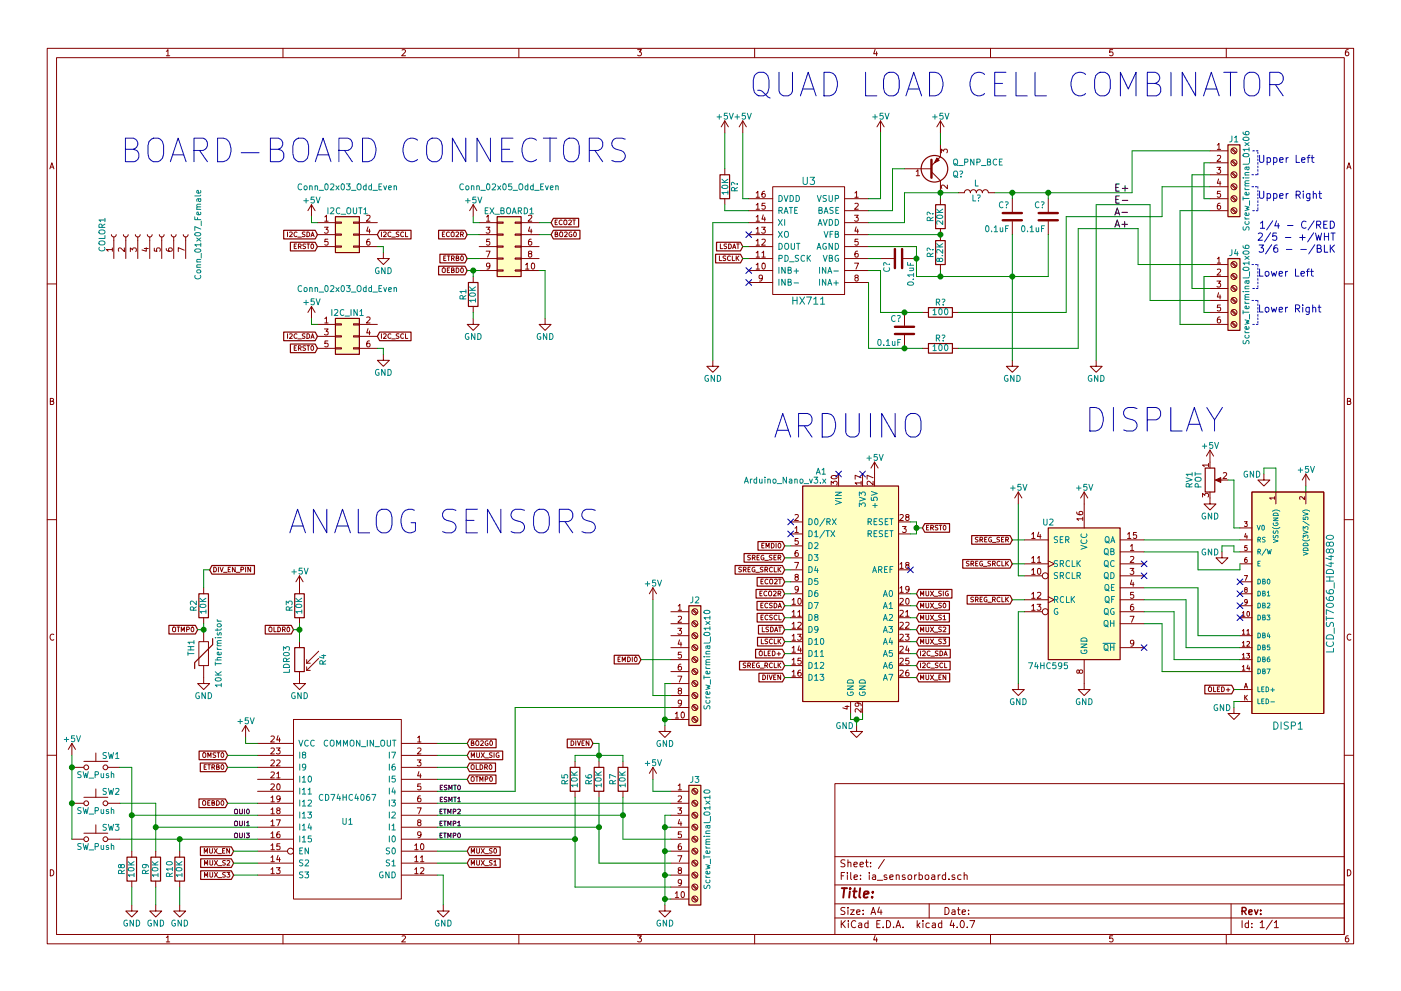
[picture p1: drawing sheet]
EESchema Schematic File Version 2
LIBS:power
LIBS:device
LIBS:switches
LIBS:relays
LIBS:motors
LIBS:transistors
LIBS:conn
LIBS:linear
LIBS:regul
LIBS:cmos4000
LIBS:adc-dac
LIBS:memory
LIBS:xilinx
LIBS:microcontrollers
LIBS:dsp
LIBS:microchip
LIBS:analog_switches
LIBS:motorola
LIBS:texas
LIBS:intel
LIBS:audio
LIBS:interface
LIBS:digital-audio
LIBS:philips
LIBS:display
LIBS:cypress
LIBS:siliconi
LIBS:opto
LIBS:atmel
LIBS:contrib
LIBS:valves
LIBS:Amplifier_Audio
LIBS:Amplifier_Buffer
LIBS:Amplifier_Current
LIBS:Amplifier_Difference
LIBS:Amplifier_Instrumentation
LIBS:Amplifier_Operational
LIBS:Amplifier_Video
LIBS:Analog
LIBS:Analog_ADC
LIBS:Analog_DAC
LIBS:Analog_Switch
LIBS:Battery_Management
LIBS:Comparator
LIBS:Connector_Generic
LIBS:Connector_Generic_Shielded
LIBS:Connector_Specialized
LIBS:Converter_ACDC
LIBS:Converter_DCDC
LIBS:CPLD_Altera
LIBS:CPLD_Xilinx
LIBS:CPU
LIBS:CPU_NXP_6800
LIBS:CPU_NXP_68000
LIBS:CPU_PowerPC
LIBS:Diode
LIBS:Diode_Bridge
LIBS:Diode_Laser
LIBS:Display_Character
LIBS:Display_Graphic
LIBS:Driver_Display
LIBS:Driver_FET
LIBS:Driver_LED
LIBS:Driver_Motor
LIBS:Driver_Relay
LIBS:DSP_Freescale
LIBS:DSP_Microchip_DSPIC33
LIBS:DSP_Motorola
LIBS:DSP_Texas
LIBS:FPGA_Actel
LIBS:FPGA_Xilinx
LIBS:FPGA_Xilinx_Artix7
LIBS:FPGA_Xilinx_Kintex7
LIBS:FPGA_Xilinx_Spartan6
LIBS:FPGA_Xilinx_Virtex5
LIBS:FPGA_Xilinx_Virtex6
LIBS:FPGA_Xilinx_Virtex7
LIBS:GPU
LIBS:Graphic
LIBS:Interface_CAN_LIN
LIBS:Interface_CurrentLoop
LIBS:Interface_Ethernet
LIBS:Interface_Expansion
LIBS:Interface_HID
LIBS:Interface_LineDriver
LIBS:Interface_Optical
LIBS:Interface_Telecom
LIBS:Interface_UART
LIBS:Interface_USB
LIBS:Isolator
LIBS:Isolator_Analog
LIBS:Jumper
LIBS:LED
LIBS:Logic_74xgxx
LIBS:Logic_74xx
LIBS:Logic_CMOS_4000
LIBS:Logic_CMOS_IEEE
LIBS:Logic_LevelTranslator
LIBS:Logic_Programmable
LIBS:Logic_TTL_IEEE
LIBS:MCU_AnalogDevices
LIBS:MCU_Atmel_8051
LIBS:MCU_Atmel_ATMEGA
LIBS:MCU_Atmel_ATTINY
LIBS:MCU_Atmel_AVR
LIBS:MCU_Cypress
LIBS:MCU_Infineon
LIBS:MCU_Intel
LIBS:MCU_Microchip_PIC10
LIBS:MCU_Microchip_PIC12
LIBS:MCU_Microchip_PIC16
LIBS:MCU_Microchip_PIC18
LIBS:MCU_Microchip_PIC24
LIBS:MCU_Microchip_PIC32
LIBS:MCU_Microchip_SAME
LIBS:MCU_Microchip_SAML
LIBS:MCU_Module
LIBS:MCU_NXP_ColdFire
LIBS:MCU_NXP_HC11
LIBS:MCU_NXP_HC12
LIBS:MCU_NXP_HCS12
LIBS:MCU_NXP_Kinetis
LIBS:MCU_NXP_LPC
LIBS:MCU_NXP_MAC7100
LIBS:MCU_NXP_MCore
LIBS:MCU_NXP_S08
LIBS:MCU_Parallax
LIBS:MCU_SiFive
LIBS:MCU_SiliconLabs
LIBS:MCU_ST_STM8
LIBS:MCU_ST_STM32
LIBS:MCU_Texas
LIBS:MCU_Texas_MSP430
LIBS:Mechanical
LIBS:Memory_Controller
LIBS:Memory_EEPROM
LIBS:Memory_EPROM
LIBS:Memory_Flash
LIBS:Memory_NVRAM
LIBS:Memory_RAM
LIBS:Memory_ROM
LIBS:Memory_UniqueID
LIBS:Motor
LIBS:Oscillator
LIBS:Potentiometer_Digital
LIBS:Power_Management
LIBS:Power_Protection
LIBS:Power_Supervisor
LIBS:pspice
LIBS:Reference_Current
LIBS:Reference_Voltage
LIBS:Regulator_Controller
LIBS:Regulator_Current
LIBS:Regulator_Linear
LIBS:Regulator_SwitchedCapacitor
LIBS:Regulator_Switching
LIBS:Relay
LIBS:Relay_SolidState
LIBS:RF
LIBS:RF_AM_FM
LIBS:RF_Bluetooth
LIBS:RF_GPS
LIBS:RF_Mixer
LIBS:RF_Module
LIBS:RF_RFID
LIBS:RF_WiFi
LIBS:RF_ZigBee
LIBS:Sensor
LIBS:Sensor_Audio
LIBS:Sensor_Current
LIBS:Sensor_Gas
LIBS:Sensor_Humidity
LIBS:Sensor_Magnetic
LIBS:Sensor_Motion
LIBS:Sensor_Optical
LIBS:Sensor_Pressure
LIBS:Sensor_Proximity
LIBS:Sensor_Temperature
LIBS:Sensor_Touch
LIBS:Sensor_Voltage
LIBS:Switch
LIBS:Timer
LIBS:Timer_PLL
LIBS:Timer_RTC
LIBS:Transformer
LIBS:Transistor_Array
LIBS:Transistor_BJT
LIBS:Transistor_FET
LIBS:Transistor_IGBT
LIBS:Triac_Thyristor
LIBS:Valve
LIBS:Video
LIBS:mysensors_arduino
LIBS:mysensors_connectors
LIBS:mysensors_logic
LIBS:mysensors_mcu
LIBS:mysensors_memories
LIBS:mysensors_network
LIBS:mysensors_radios
LIBS:mysensors_regulators
LIBS:mysensors_security
LIBS:mysensors_sensors
LIBS:24LC64
LIBS:25AAXXX
LIBS:25LC640
LIBS:74HCT08
LIBS:A1326
LIBS:AD75019
LIBS:CD74HC4067
LIBS:crystal_chip
LIBS:leaflabs_maple_mini
LIBS:lm1086
LIBS:lm1117
LIBS:MCP601
LIBS:MCP602
LIBS:MP3V5010DP
LIBS:NUF2042
LIBS:rgb_led
LIBS:STM32F103xx
LIBS:STM32F303Cx
LIBS:STM32F303xx
LIBS:STM32-H103-EXT1
LIBS:STM32-H103-EXT2
LIBS:TLC5916_7
LIBS:usb_2
LIBS:usb_mini
LIBS:W5200
LIBS:W5500
LIBS:WIZ820io
LIBS:nokia_5110-3310_lcd
LIBS:HD44780
LIBS:ST77066_HD44780
LIBS:Rotary-Encoders
LIBS:hx711
LIBS:ia_sensorboard-cache
EELAYER 25 0
EELAYER END
$Descr A4 11693 8268
encoding utf-8
Sheet 1 1
Title ""
Date ""
Rev ""
Comp ""
Comment1 ""
Comment2 ""
Comment3 ""
Comment4 ""
$EndDescr
$Comp
L Arduino_Nano_v3.x A1
U 1 1
P 7100 4950
F 0 "A1" H 6900 5975 50  0000 R CNN
F 1 "Arduino_Nano_v3.x" H 6900 5900 50  0000 R CNN
F 2 "Modules:Arduino_Nano_WithMountingHoles" H 7250 4000 50  0001 L CNN
F 3 "" H 7100 3950 50  0001 C CNN
	1    7100 4950
	1    0    0    -1  
$EndComp
$Comp
L CD74HC4067 U1
U 1 1
P 2900 6750
F 0 "U1" H 2900 6650 50  0000 C CNN
F 1 "CD74HC4067" H 2900 6850 50  0000 C CNN
F 2 "Housings_SOIC:SOIC-24W_7.5x15.4mm_Pitch1.27mm" H 2900 6750 50  0001 C CNN
F 3 "http://www.ti.com/lit/ds/symlink/cd74hc4067.pdf" H 2900 6750 50  0001 C CNN
	1    2900 6750
	-1   0    0    -1  
$EndComp
$Comp
L GND #PWR21
U 1 1
P 5550 7550
F 0 "#PWR21" H 5550 7300 50  0001 C CNN
F 1 "GND" H 5550 7400 50  0000 C CNN
F 2 "" H 5550 7550 50  0001 C CNN
F 3 "" H 5550 7550 50  0001 C CNN
	1    5550 7550
	1    0    0    -1  
$EndComp
$Comp
L R R5
U 1 1
P 4800 6500
F 0 "R5" V 4880 6500 50  0000 C CNN
F 1 "10K" V 4800 6500 50  0000 C CNN
F 2 "Resistors_THT:R_Axial_DIN0207_L6.3mm_D2.5mm_P10.16mm_Horizontal" V 4730 6500 50  0001 C CNN
F 3 "" H 4800 6500 50  0001 C CNN
	1    4800 6500
	-1   0    0    1   
$EndComp
$Comp
L R R6
U 1 1
P 5000 6500
F 0 "R6" V 5080 6500 50  0000 C CNN
F 1 "10K" V 5000 6500 50  0000 C CNN
F 2 "Resistors_THT:R_Axial_DIN0207_L6.3mm_D2.5mm_P10.16mm_Horizontal" V 4930 6500 50  0001 C CNN
F 3 "" H 5000 6500 50  0001 C CNN
	1    5000 6500
	-1   0    0    1   
$EndComp
$Comp
L R R7
U 1 1
P 5200 6500
F 0 "R7" V 5280 6500 50  0000 C CNN
F 1 "10K" V 5200 6500 50  0000 C CNN
F 2 "Resistors_THT:R_Axial_DIN0207_L6.3mm_D2.5mm_P10.16mm_Horizontal" V 5130 6500 50  0001 C CNN
F 3 "" H 5200 6500 50  0001 C CNN
	1    5200 6500
	-1   0    0    1   
$EndComp
Text GLabel 4950 6200 0    39   Input ~ 0
DIVEN
$Comp
L Thermistor TH1
U 1 1
P 1700 5450
F 0 "TH1" V 1800 5500 50  0000 C CNN
F 1 "10K Thermistor" V 1600 5450 50  0000 C BNN
F 2 "Capacitors_THT:C_Disc_D9.0mm_W5.0mm_P5.00mm" H 1700 5450 50  0001 C CNN
F 3 "" H 1700 5450 50  0001 C CNN
	1    1700 5450
	-1   0    0    -1  
$EndComp
$Comp
L R R3
U 1 1
P 2500 5050
F 0 "R3" V 2580 5050 50  0000 C CNN
F 1 "10K" V 2500 5050 50  0000 C CNN
F 2 "Resistors_THT:R_Axial_DIN0207_L6.3mm_D2.5mm_P10.16mm_Horizontal" V 2430 5050 50  0001 C CNN
F 3 "" H 2500 5050 50  0001 C CNN
	1    2500 5050
	-1   0    0    1   
$EndComp
$Comp
L GND #PWR11
U 1 1
P 1700 5650
F 0 "#PWR11" H 1700 5400 50  0001 C CNN
F 1 "GND" H 1700 5500 50  0000 C CNN
F 2 "" H 1700 5650 50  0001 C CNN
F 3 "" H 1700 5650 50  0001 C CNN
	1    1700 5650
	1    0    0    -1  
$EndComp
Text GLabel 6550 5650 0    39   Input ~ 0
DIVEN
Text Label 3850 6800 2    39   ~ 0
ETMP2
Text Label 3850 6900 2    39   ~ 0
ETMP1
Text Label 3850 7000 2    39   ~ 0
ETMP0
$Comp
L LDR03 R4
U 1 1
P 2500 5500
F 0 "R4" V 2300 5500 50  0000 C CNN
F 1 "LDR03" V 2575 5500 50  0000 C TNN
F 2 "Opto-Devices:Resistor_LDR_10x8.5_RM7.6" V 2675 5500 50  0001 C CNN
F 3 "" H 2500 5450 50  0001 C CNN
	1    2500 5500
	-1   0    0    -1  
$EndComp
$Comp
L R R2
U 1 1
P 1700 5050
F 0 "R2" V 1780 5050 50  0000 C CNN
F 1 "10K" V 1700 5050 50  0000 C CNN
F 2 "Resistors_THT:R_Axial_DIN0207_L6.3mm_D2.5mm_P10.16mm_Horizontal" V 1630 5050 50  0001 C CNN
F 3 "" H 1700 5050 50  0001 C CNN
	1    1700 5050
	-1   0    0    1   
$EndComp
Text GLabel 1750 4750 2    39   Input ~ 0
DIV_EN_PIN
$Comp
L GND #PWR12
U 1 1
P 2500 5650
F 0 "#PWR12" H 2500 5400 50  0001 C CNN
F 1 "GND" H 2500 5500 50  0000 C CNN
F 2 "" H 2500 5650 50  0001 C CNN
F 3 "" H 2500 5650 50  0001 C CNN
	1    2500 5650
	1    0    0    -1  
$EndComp
Text GLabel 7650 4950 2    39   Input ~ 0
MUX_SIG
Text GLabel 3900 6200 2    39   Input ~ 0
BO2G0
$Comp
L +5V #PWR9
U 1 1
P 2500 4900
F 0 "#PWR9" H 2500 4750 50  0001 C CNN
F 1 "+5V" H 2500 5040 50  0000 C CNN
F 2 "" H 2500 4900 50  0001 C CNN
F 3 "" H 2500 4900 50  0001 C CNN
	1    2500 4900
	1    0    0    -1  
$EndComp
$Comp
L +5V #PWR8
U 1 1
P 7300 3950
F 0 "#PWR8" H 7300 3800 50  0001 C CNN
F 1 "+5V" H 7300 4090 50  0000 C CNN
F 2 "" H 7300 3950 50  0001 C CNN
F 3 "" H 7300 3950 50  0001 C CNN
	1    7300 3950
	1    0    0    -1  
$EndComp
Text GLabel 7650 5050 2    39   Input ~ 0
MUX_S0
Text GLabel 7650 5150 2    39   Input ~ 0
MUX_S1
Text GLabel 7650 5250 2    39   Input ~ 0
MUX_S2
Text GLabel 7650 5350 2    39   Input ~ 0
MUX_S3
Text GLabel 3900 7100 2    39   Input ~ 0
MUX_S0
Text GLabel 3900 7200 2    39   Input ~ 0
MUX_S1
Text GLabel 1950 7300 0    39   Input ~ 0
MUX_S3
Text GLabel 1950 7200 0    39   Input ~ 0
MUX_S2
$Comp
L +5V #PWR10
U 1 1
P 5450 5000
F 0 "#PWR10" H 5450 4850 50  0001 C CNN
F 1 "+5V" H 5450 5140 50  0000 C CNN
F 2 "" H 5450 5000 50  0001 C CNN
F 3 "" H 5450 5000 50  0001 C CNN
	1    5450 5000
	1    0    0    -1  
$EndComp
$Comp
L +5V #PWR14
U 1 1
P 2050 6150
F 0 "#PWR14" H 2050 6000 50  0001 C CNN
F 1 "+5V" H 2050 6290 50  0000 C CNN
F 2 "" H 2050 6150 50  0001 C CNN
F 3 "" H 2050 6150 50  0001 C CNN
	1    2050 6150
	1    0    0    -1  
$EndComp
$Comp
L GND #PWR20
U 1 1
P 3700 7550
F 0 "#PWR20" H 3700 7300 50  0001 C CNN
F 1 "GND" H 3700 7400 50  0000 C CNN
F 2 "" H 3700 7550 50  0001 C CNN
F 3 "" H 3700 7550 50  0001 C CNN
	1    3700 7550
	1    0    0    -1  
$EndComp
$Comp
L +5V #PWR16
U 1 1
P 5450 6500
F 0 "#PWR16" H 5450 6350 50  0001 C CNN
F 1 "+5V" H 5450 6640 50  0000 C CNN
F 2 "" H 5450 6500 50  0001 C CNN
F 3 "" H 5450 6500 50  0001 C CNN
	1    5450 6500
	1    0    0    -1  
$EndComp
Text Label 3850 6600 2    39   ~ 0
ESMT0
Text Label 3850 6700 2    39   ~ 0
ESMT1
Text GLabel 1650 5250 0    39   Input ~ 0
OTMP0
Text GLabel 2450 5250 0    39   Input ~ 0
OLDR0
Text GLabel 3900 6500 2    39   Input ~ 0
OTMP0
Text GLabel 3900 6400 2    39   Input ~ 0
OLDR0
$Comp
L Conn_02x05_Odd_Even EX_BOARD1
U 1 1
P 4200 2050
F 0 "EX_BOARD1" H 4250 2350 50  0000 C CNN
F 1 "Conn_02x05_Odd_Even" H 4250 2550 50  0000 C CNN
F 2 "Pin_Headers:Pin_Header_Angled_2x05_Pitch2.54mm" H 4200 2050 50  0001 C CNN
F 3 "" H 4200 2050 50  0001 C CNN
	1    4200 2050
	1    0    0    -1  
$EndComp
Text GLabel 3900 6300 2    39   Input ~ 0
MUX_SIG
Text GLabel 4600 1950 2    39   Input ~ 0
BO2G0
Text GLabel 1900 6300 0    39   Input ~ 0
OMST0
$Comp
L 74HC595 U2
U 1 1
P 9050 4900
F 0 "U2" H 8750 5450 50  0000 C CNN
F 1 "74HC595" H 8750 4250 50  0000 C CNN
F 2 "Housings_SOIC:SOIC-16_3.9x9.9mm_Pitch1.27mm" H 9050 4900 50  0001 C CNN
F 3 "" H 9050 4900 50  0001 C CNN
	1    9050 4900
	1    0    0    -1  
$EndComp
$Comp
L GND #PWR27
U 1 1
P 10200 4600
F 0 "#PWR27" H 10200 4350 197 0001 C CNN
F 1 "GND" H 10100 4600 50  0000 C CNN
F 2 "" H 10200 4600 50  0001 C CNN
F 3 "" H 10200 4600 50  0001 C CNN
	1    10200 4600
	1    0    0    -1  
$EndComp
$Comp
L LCD_ST7066_HD44880 DISP1
U 1 1
P 10450 4100
F 0 "DISP1" H 10750 2150 60  0000 C CNN
F 1 "LCD_ST7066_HD44880" V 11100 3250 60  0000 C CNN
F 2 "NHD-0208BZ-FL-YBW:NHD-0208BZ-RN-YBW-33V" H 10450 4100 60  0001 C CNN
F 3 "" H 10450 4100 60  0001 C CNN
	1    10450 4100
	1    0    0    -1  
$EndComp
$Comp
L GND #PWR23
U 1 1
P 10550 3950
F 0 "#PWR23" H 10550 3700 197 0001 C CNN
F 1 "GND" H 10450 3950 50  0000 C CNN
F 2 "" H 10550 3950 50  0001 C CNN
F 3 "" H 10550 3950 50  0001 C CNN
	1    10550 3950
	1    0    0    -1  
$EndComp
$Comp
L +5V #PWR24
U 1 1
P 10900 4050
F 0 "#PWR24" H 10900 3900 50  0001 C CNN
F 1 "+5V" H 10900 4190 50  0000 C CNN
F 2 "" H 10900 4050 50  0001 C CNN
F 3 "" H 10900 4050 50  0001 C CNN
	1    10900 4050
	1    0    0    -1  
$EndComp
$Comp
L +5V #PWR26
U 1 1
P 9050 4200
F 0 "#PWR26" H 9050 4050 50  0001 C CNN
F 1 "+5V" H 9050 4340 50  0000 C CNN
F 2 "" H 9050 4200 50  0001 C CNN
F 3 "" H 9050 4200 50  0001 C CNN
	1    9050 4200
	1    0    0    -1  
$EndComp
$Comp
L GND #PWR28
U 1 1
P 9050 5700
F 0 "#PWR28" H 9050 5450 197 0001 C CNN
F 1 "GND" H 9050 5550 50  0000 C CNN
F 2 "" H 9050 5700 50  0001 C CNN
F 3 "" H 9050 5700 50  0001 C CNN
	1    9050 5700
	1    0    0    -1  
$EndComp
$Comp
L POT RV1
U 1 1
P 10100 4000
F 0 "RV1" V 9925 4000 50  0000 C CNN
F 1 "POT" V 10000 4000 50  0000 C CNN
F 2 "Potentiometers:Potentiometer_Trimmer_ACP_CA6v_Horizontal" H 10100 4000 50  0001 C CNN
F 3 "" H 10100 4000 50  0001 C CNN
	1    10100 4000
	1    0    0    -1  
$EndComp
$Comp
L +5V #PWR22
U 1 1
P 10100 3850
F 0 "#PWR22" H 10100 3700 50  0001 C CNN
F 1 "+5V" H 10100 3990 50  0000 C CNN
F 2 "" H 10100 3850 50  0001 C CNN
F 3 "" H 10100 3850 50  0001 C CNN
	1    10100 3850
	1    0    0    -1  
$EndComp
$Comp
L GND #PWR25
U 1 1
P 10100 4150
F 0 "#PWR25" H 10100 3900 197 0001 C CNN
F 1 "GND" H 10100 4000 50  0000 C CNN
F 2 "" H 10100 4150 50  0001 C CNN
F 3 "" H 10100 4150 50  0001 C CNN
	1    10100 4150
	1    0    0    -1  
$EndComp
Text Notes 9050 3600 0    197  ~ 0
DISPLAY
Text Notes 2400 4450 0    197  ~ 0
ANALOG SENSORS
NoConn ~ 9550 4700
NoConn ~ 9550 4800
NoConn ~ 9550 5400
$Comp
L SW_Push SW3
U 1 1
P 800 7000
F 0 "SW3" H 850 7100 50  0000 L CNN
F 1 "SW_Push" H 800 6940 50  0000 C CNN
F 2 "Buttons_Switches_THT:SW_PUSH_6mm" H 800 7200 50  0001 C CNN
F 3 "" H 800 7200 50  0001 C CNN
	1    800  7000
	1    0    0    -1  
$EndComp
$Comp
L +5V #PWR15
U 1 1
P 600 6300
F 0 "#PWR15" H 600 6150 50  0001 C CNN
F 1 "+5V" H 600 6440 50  0000 C CNN
F 2 "" H 600 6300 50  0001 C CNN
F 3 "" H 600 6300 50  0001 C CNN
	1    600  6300
	1    0    0    -1  
$EndComp
$Comp
L SW_Push SW2
U 1 1
P 800 6700
F 0 "SW2" H 850 6800 50  0000 L CNN
F 1 "SW_Push" H 800 6640 50  0000 C CNN
F 2 "Buttons_Switches_THT:SW_PUSH_6mm" H 800 6900 50  0001 C CNN
F 3 "" H 800 6900 50  0001 C CNN
	1    800  6700
	1    0    0    -1  
$EndComp
$Comp
L R R9
U 1 1
P 1300 7250
F 0 "R9" V 1380 7250 50  0000 C CNN
F 1 "10K" V 1300 7250 50  0000 C CNN
F 2 "Resistors_THT:R_Axial_DIN0207_L6.3mm_D2.5mm_P10.16mm_Horizontal" V 1230 7250 50  0001 C CNN
F 3 "" H 1300 7250 50  0001 C CNN
	1    1300 7250
	-1   0    0    1   
$EndComp
$Comp
L R R10
U 1 1
P 1500 7250
F 0 "R10" V 1580 7250 50  0000 C CNN
F 1 "10K" V 1500 7250 50  0000 C CNN
F 2 "Resistors_THT:R_Axial_DIN0207_L6.3mm_D2.5mm_P10.16mm_Horizontal" V 1430 7250 50  0001 C CNN
F 3 "" H 1500 7250 50  0001 C CNN
	1    1500 7250
	-1   0    0    1   
$EndComp
$Comp
L GND #PWR19
U 1 1
P 1500 7550
F 0 "#PWR19" H 1500 7300 50  0001 C CNN
F 1 "GND" H 1500 7400 50  0000 C CNN
F 2 "" H 1500 7550 50  0001 C CNN
F 3 "" H 1500 7550 50  0001 C CNN
	1    1500 7550
	1    0    0    -1  
$EndComp
$Comp
L GND #PWR18
U 1 1
P 1300 7550
F 0 "#PWR18" H 1300 7300 50  0001 C CNN
F 1 "GND" H 1300 7400 50  0000 C CNN
F 2 "" H 1300 7550 50  0001 C CNN
F 3 "" H 1300 7550 50  0001 C CNN
	1    1300 7550
	1    0    0    -1  
$EndComp
Text Label 1950 6800 0    39   ~ 0
OUI0
Text Label 1950 6900 0    39   ~ 0
OUI1
$Comp
L +5V #PWR3
U 1 1
P 3950 1800
F 0 "#PWR3" H 3950 1650 50  0001 C CNN
F 1 "+5V" H 3950 1940 50  0000 C CNN
F 2 "" H 3950 1800 50  0001 C CNN
F 3 "" H 3950 1800 50  0001 C CNN
	1    3950 1800
	1    0    0    -1  
$EndComp
$Comp
L GND #PWR7
U 1 1
P 4550 2650
F 0 "#PWR7" H 4550 2400 50  0001 C CNN
F 1 "GND" H 4550 2500 50  0000 C CNN
F 2 "" H 4550 2650 50  0001 C CNN
F 3 "" H 4550 2650 50  0001 C CNN
	1    4550 2650
	1    0    0    -1  
$EndComp
$Comp
L Conn_02x03_Odd_Even I2C_IN1
U 1 1
P 2850 2800
F 0 "I2C_IN1" H 2900 3000 50  0000 C CNN
F 1 "Conn_02x03_Odd_Even" H 2900 3200 50  0000 C CNN
F 2 "Pin_Headers:Pin_Header_Straight_2x03_Pitch2.54mm" H 2850 2800 50  0001 C CNN
F 3 "" H 2850 2800 50  0001 C CNN
	1    2850 2800
	1    0    0    -1  
$EndComp
$Comp
L +5V #PWR1
U 1 1
P 2600 2650
F 0 "#PWR1" H 2600 2500 50  0001 C CNN
F 1 "+5V" H 2600 2790 50  0000 C CNN
F 2 "" H 2600 2650 50  0001 C CNN
F 3 "" H 2600 2650 50  0001 C CNN
	1    2600 2650
	1    0    0    -1  
$EndComp
$Comp
L GND #PWR4
U 1 1
P 3200 2950
F 0 "#PWR4" H 3200 2700 50  0001 C CNN
F 1 "GND" H 3200 2800 50  0000 C CNN
F 2 "" H 3200 2950 50  0001 C CNN
F 3 "" H 3200 2950 50  0001 C CNN
	1    3200 2950
	1    0    0    -1  
$EndComp
Text GLabel 7650 5450 2    39   Input ~ 0
I2C_SDA
Text GLabel 7650 5550 2    39   Input ~ 0
I2C_SCL
Text GLabel 2650 2800 0    39   Input ~ 0
I2C_SDA
Text GLabel 3150 2800 2    39   Input ~ 0
I2C_SCL
$Comp
L Conn_02x03_Odd_Even I2C_OUT1
U 1 1
P 2850 1950
F 0 "I2C_OUT1" H 2900 2150 50  0000 C CNN
F 1 "Conn_02x03_Odd_Even" H 2900 2350 50  0000 C CNN
F 2 "Pin_Headers:Pin_Header_Straight_2x03_Pitch2.54mm" H 2850 1950 50  0001 C CNN
F 3 "" H 2850 1950 50  0001 C CNN
	1    2850 1950
	1    0    0    -1  
$EndComp
$Comp
L +5V #PWR2
U 1 1
P 2600 1800
F 0 "#PWR2" H 2600 1650 50  0001 C CNN
F 1 "+5V" H 2600 1940 50  0000 C CNN
F 2 "" H 2600 1800 50  0001 C CNN
F 3 "" H 2600 1800 50  0001 C CNN
	1    2600 1800
	1    0    0    -1  
$EndComp
$Comp
L GND #PWR5
U 1 1
P 3200 2100
F 0 "#PWR5" H 3200 1850 50  0001 C CNN
F 1 "GND" H 3200 1950 50  0000 C CNN
F 2 "" H 3200 2100 50  0001 C CNN
F 3 "" H 3200 2100 50  0001 C CNN
	1    3200 2100
	1    0    0    -1  
$EndComp
Text GLabel 2650 1950 0    39   Input ~ 0
I2C_SDA
Text GLabel 3150 1950 2    39   Input ~ 0
I2C_SCL
Text GLabel 7650 5650 2    39   Input ~ 0
MUX_EN
Text GLabel 1950 7100 0    39   Input ~ 0
MUX_EN
$Comp
L R R1
U 1 1
P 3950 2450
F 0 "R1" V 4030 2450 50  0000 C CNN
F 1 "10K" V 3950 2450 50  0000 C CNN
F 2 "Resistors_THT:R_Axial_DIN0207_L6.3mm_D2.5mm_P10.16mm_Horizontal" V 3880 2450 50  0001 C CNN
F 3 "" H 3950 2450 50  0001 C CNN
	1    3950 2450
	-1   0    0    1   
$EndComp
$Comp
L GND #PWR6
U 1 1
P 3950 2650
F 0 "#PWR6" H 3950 2400 50  0001 C CNN
F 1 "GND" H 3950 2500 50  0000 C CNN
F 2 "" H 3950 2650 50  0001 C CNN
F 3 "" H 3950 2650 50  0001 C CNN
	1    3950 2650
	1    0    0    -1  
$EndComp
Text GLabel 3900 2250 0    39   Input ~ 0
OEBD0
Text GLabel 1900 6700 0    39   Input ~ 0
OEBD0
Text GLabel 7700 4400 2    39   Input ~ 0
ERST0
Text GLabel 2650 2050 0    39   Input ~ 0
ERST0
Text GLabel 2650 2900 0    39   Input ~ 0
ERST0
Text GLabel 1900 6400 0    39   Input ~ 0
ETRB0
Text GLabel 3900 2150 0    39   Input ~ 0
ETRB0
Text GLabel 4600 1850 2    39   Input ~ 0
ECO2T
Text GLabel 3900 1950 0    39   Input ~ 0
ECO2R
Text GLabel 6550 4850 0    39   Input ~ 0
ECO2T
Text GLabel 6550 4950 0    39   Input ~ 0
ECO2R
$Comp
L Conn_01x07_Female COLOR1
U 1 1
P 1250 1950
F 0 "COLOR1" H 1250 2350 50  0000 C CNN
F 1 "Conn_01x07_Female" H 1250 1550 50  0000 C CNN
F 2 "Pin_Headers:Pin_Header_Straight_1x07_Pitch2.54mm" H 1250 1950 50  0001 C CNN
F 3 "" H 1250 1950 50  0001 C CNN
	1    1250 1950
	0    -1   -1   0   
$EndComp
$Comp
L SW_Push SW1
U 1 1
P 800 6400
F 0 "SW1" H 850 6500 50  0000 L CNN
F 1 "SW_Push" H 800 6340 50  0000 C CNN
F 2 "Buttons_Switches_THT:SW_PUSH_6mm" H 800 6600 50  0001 C CNN
F 3 "" H 800 6600 50  0001 C CNN
	1    800  6400
	1    0    0    -1  
$EndComp
$Comp
L R R8
U 1 1
P 1100 7250
F 0 "R8" V 1180 7250 50  0000 C CNN
F 1 "10K" V 1100 7250 50  0000 C CNN
F 2 "Resistors_THT:R_Axial_DIN0207_L6.3mm_D2.5mm_P10.16mm_Horizontal" V 1030 7250 50  0001 C CNN
F 3 "" H 1100 7250 50  0001 C CNN
	1    1100 7250
	-1   0    0    1   
$EndComp
$Comp
L GND #PWR17
U 1 1
P 1100 7550
F 0 "#PWR17" H 1100 7300 50  0001 C CNN
F 1 "GND" H 1100 7400 50  0000 C CNN
F 2 "" H 1100 7550 50  0001 C CNN
F 3 "" H 1100 7550 50  0001 C CNN
	1    1100 7550
	1    0    0    -1  
$EndComp
Text Label 1950 7000 0    39   ~ 0
OUI3
Text GLabel 6550 4550 0    39   Input ~ 0
EMDI0
Text GLabel 5350 5500 0    39   Input ~ 0
EMDI0
$Comp
L Screw_Terminal_01x10 J3
U 1 1
P 5800 7000
F 0 "J3" H 5800 7500 50  0000 C CNN
F 1 "Screw_Terminal_01x10" V 5900 7000 50  0000 C CNN
F 2 "TerminalBlocks_Phoenix:TerminalBlock_Phoenix_MPT-2.54mm_10pol" H 5800 7000 50  0001 C CNN
F 3 "" H 5800 7000 50  0001 C CNN
	1    5800 7000
	1    0    0    -1  
$EndComp
Wire Wire Line
	5200 6300 5200 6350
Wire Wire Line
	1700 5250 1700 5200
Connection ~ 1700 5250
Wire Wire Line
	2500 5200 2500 5350
Wire Wire Line
	1700 4750 1700 4900
Connection ~ 2500 5250
Wire Wire Line
	2050 6150 2050 6200
Wire Wire Line
	2050 6200 2150 6200
Wire Wire Line
	3700 7300 3700 7550
Wire Wire Line
	3700 7300 3650 7300
Wire Wire Line
	3900 6200 3650 6200
Wire Wire Line
	3900 7100 3650 7100
Wire Wire Line
	3900 7200 3650 7200
Wire Wire Line
	1750 4750 1700 4750
Wire Wire Line
	1650 5250 1700 5250
Wire Wire Line
	2450 5250 2500 5250
Wire Wire Line
	3900 6500 3650 6500
Wire Wire Line
	3900 6400 3650 6400
Wire Wire Line
	3650 6300 3900 6300
Wire Wire Line
	6550 5650 6600 5650
Wire Wire Line
	9550 4500 10350 4500
Wire Wire Line
	9550 4600 10000 4600
Wire Wire Line
	10000 4600 10000 4750
Wire Wire Line
	10200 4550 10300 4550
Wire Wire Line
	10300 4550 10300 4600
Wire Wire Line
	10300 4600 10350 4600
Wire Wire Line
	9550 4900 10000 4900
Wire Wire Line
	10000 4900 10000 5300
Wire Wire Line
	10000 5300 10350 5300
Wire Wire Line
	9550 5000 9900 5000
Wire Wire Line
	9900 5000 9900 5400
Wire Wire Line
	9900 5400 10350 5400
Wire Wire Line
	9550 5100 9800 5100
Wire Wire Line
	9800 5100 9800 5500
Wire Wire Line
	9800 5500 10350 5500
Wire Wire Line
	9550 5200 9700 5200
Wire Wire Line
	9700 5200 9700 5600
Wire Wire Line
	9700 5600 10350 5600
Wire Wire Line
	10900 4050 10900 4100
Wire Wire Line
	10000 4750 10350 4750
Wire Wire Line
	10350 4750 10350 4700
Wire Wire Line
	10200 4550 10200 4600
Wire Wire Line
	10550 3950 10550 3900
Wire Wire Line
	10550 3900 10650 3900
Wire Wire Line
	10650 3900 10650 4100
Wire Wire Line
	10300 4000 10300 4400
Wire Wire Line
	10300 4400 10350 4400
Wire Wire Line
	10300 4000 10250 4000
Wire Wire Line
	4300 6600 3650 6600
Wire Wire Line
	7650 4950 7600 4950
Wire Wire Line
	7600 5050 7650 5050
Wire Wire Line
	7650 5150 7600 5150
Wire Wire Line
	7600 5250 7650 5250
Wire Wire Line
	7650 5350 7600 5350
Wire Wire Line
	600  6300 600  7000
Wire Wire Line
	1000 7000 2150 7000
Connection ~ 600  6700
Wire Wire Line
	1900 6300 2150 6300
Wire Wire Line
	4550 2250 4550 2650
Wire Wire Line
	4550 2250 4500 2250
Wire Wire Line
	3950 1800 3950 1850
Wire Wire Line
	3950 1850 4000 1850
Wire Wire Line
	2600 2650 2600 2700
Wire Wire Line
	2600 2700 2650 2700
Wire Wire Line
	3150 2900 3200 2900
Wire Wire Line
	3200 2900 3200 2950
Wire Wire Line
	7650 5450 7600 5450
Wire Wire Line
	7600 5550 7650 5550
Wire Wire Line
	2600 1800 2600 1850
Wire Wire Line
	2600 1850 2650 1850
Wire Wire Line
	3150 2050 3200 2050
Wire Wire Line
	3200 2050 3200 2100
Wire Wire Line
	7650 5650 7600 5650
Wire Wire Line
	1950 7300 2150 7300
Wire Wire Line
	2150 7200 1950 7200
Wire Wire Line
	1950 7100 2150 7100
Wire Wire Line
	3950 2300 3950 2250
Wire Wire Line
	3900 2250 4000 2250
Wire Wire Line
	3950 2650 3950 2600
Connection ~ 3950 2250
Wire Wire Line
	1100 6800 2150 6800
Wire Wire Line
	7650 4350 7600 4350
Wire Wire Line
	1900 6400 2150 6400
Wire Wire Line
	3900 2150 4000 2150
Wire Wire Line
	4000 1950 3900 1950
Wire Wire Line
	4600 1950 4500 1950
Wire Wire Line
	4500 1850 4600 1850
Wire Wire Line
	6550 4850 6600 4850
Wire Wire Line
	6550 4950 6600 4950
Wire Wire Line
	1900 6700 2150 6700
Connection ~ 600  6400
Wire Wire Line
	1100 7100 1100 6400
Wire Wire Line
	1100 6400 1000 6400
Wire Wire Line
	1100 7400 1100 7550
Wire Wire Line
	1300 7400 1300 7550
Connection ~ 1100 6800
Wire Wire Line
	1000 6700 1300 6700
Wire Wire Line
	1300 6700 1300 7100
Wire Wire Line
	1300 6900 2150 6900
Connection ~ 1300 6900
Wire Wire Line
	1500 7100 1500 7000
Connection ~ 1500 7000
Wire Wire Line
	1500 7400 1500 7550
Wire Wire Line
	5350 5500 5600 5500
Wire Wire Line
	6550 4550 6600 4550
Wire Wire Line
	5000 7200 5600 7200
Wire Wire Line
	5200 7000 5600 7000
Wire Wire Line
	4800 6300 5200 6300
Connection ~ 5000 6300
Wire Wire Line
	4950 6200 5000 6200
Wire Wire Line
	5000 6200 5000 6350
Wire Wire Line
	4800 6350 4800 6300
Connection ~ 5000 6900
Connection ~ 5200 6800
Wire Wire Line
	5200 6650 5200 7000
Wire Wire Line
	5000 6650 5000 7200
Wire Wire Line
	4800 6650 4800 7400
Connection ~ 4800 7000
Wire Wire Line
	4800 7400 5600 7400
$Comp
L Screw_Terminal_01x10 J2
U 1 1
P 5800 5500
F 0 "J2" H 5800 6000 50  0000 C CNN
F 1 "Screw_Terminal_01x10" V 5900 5500 50  0000 C CNN
F 2 "TerminalBlocks_Phoenix:TerminalBlock_Phoenix_MPT-2.54mm_10pol" H 5800 5500 50  0001 C CNN
F 3 "" H 5800 5500 50  0001 C CNN
	1    5800 5500
	1    0    0    -1  
$EndComp
$Comp
L GND #PWR13
U 1 1
P 5550 6050
F 0 "#PWR13" H 5550 5800 50  0001 C CNN
F 1 "GND" H 5550 5900 50  0000 C CNN
F 2 "" H 5550 6050 50  0001 C CNN
F 3 "" H 5550 6050 50  0001 C CNN
	1    5550 6050
	1    0    0    -1  
$EndComp
Wire Wire Line
	5550 7500 5600 7500
Wire Wire Line
	5550 7300 5600 7300
Connection ~ 5550 7500
Wire Wire Line
	5550 7100 5600 7100
Connection ~ 5550 7300
Wire Wire Line
	5550 6900 5600 6900
Connection ~ 5550 7100
Wire Wire Line
	5450 6600 5600 6600
Connection ~ 5550 6900
Wire Wire Line
	5450 5000 5450 5800
Wire Wire Line
	5450 5800 5600 5800
Wire Wire Line
	5600 6000 5550 6000
Wire Wire Line
	5550 5700 5550 6050
Wire Wire Line
	5550 6800 5550 7550
Wire Wire Line
	5550 6800 5600 6800
Wire Wire Line
	5450 6500 5450 6600
Wire Wire Line
	5600 5700 5550 5700
Connection ~ 5550 6000
Wire Wire Line
	4300 5900 4300 6600
Wire Wire Line
	3650 7000 4800 7000
Wire Wire Line
	5000 6900 3650 6900
Wire Wire Line
	3650 6800 5200 6800
Wire Wire Line
	3650 6700 5600 6700
Wire Wire Line
	4300 5900 5600 5900
$Comp
L HX711 U3
U 1 1
P 7050 1500
F 0 "U3" H 7350 1500 60  0000 C CNN
F 1 "HX711" H 7350 500 60  0000 C CNN
F 2 "" H 7050 1500 60  0001 C CNN
F 3 "" H 7050 1500 60  0001 C CNN
	1    7050 1500
	-1   0    0    -1  
$EndComp
$Comp
L Screw_Terminal_01x06 J1
U 1 1
P 10300 1450
F 0 "J1" H 10300 1750 50  0000 C CNN
F 1 "Screw_Terminal_01x06" V 10400 1400 50  0000 C CNN
F 2 "TerminalBlocks_Phoenix:TerminalBlock_Phoenix_MPT-2.54mm_6pol" H 10300 1450 50  0001 C CNN
F 3 "" H 10300 1450 50  0001 C CNN
	1    10300 1450
	1    0    0    -1  
$EndComp
$Comp
L Screw_Terminal_01x06 J4
U 1 1
P 10300 2400
F 0 "J4" H 10300 2700 50  0000 C CNN
F 1 "Screw_Terminal_01x06" V 10400 2350 50  0000 C CNN
F 2 "TerminalBlocks_Phoenix:TerminalBlock_Phoenix_MPT-2.54mm_6pol" H 10300 2400 50  0001 C CNN
F 3 "" H 10300 2400 50  0001 C CNN
	1    10300 2400
	1    0    0    -1  
$EndComp
NoConn ~ 10350 4850
NoConn ~ 10350 4950
NoConn ~ 10350 5050
NoConn ~ 10350 5150
$Comp
L GND #PWR?
U 1 1
P 10300 5900
F 0 "#PWR?" H 10300 5650 197 0001 C CNN
F 1 "GND" H 10200 5900 50  0000 C CNN
F 2 "" H 10300 5900 50  0001 C CNN
F 3 "" H 10300 5900 50  0001 C CNN
	1    10300 5900
	1    0    0    -1  
$EndComp
Wire Wire Line
	10300 5900 10300 5850
Wire Wire Line
	10300 5850 10350 5850
Text GLabel 6550 5450 0    39   Input ~ 0
OLED+
Wire Wire Line
	6550 5450 6600 5450
Text GLabel 10300 5750 0    39   Input ~ 0
OLED+
Wire Wire Line
	10300 5750 10350 5750
Text GLabel 6550 5050 0    39   Input ~ 0
ECSDA
Text GLabel 6550 5150 0    39   Input ~ 0
ECSCL
Wire Wire Line
	6600 5050 6550 5050
Wire Wire Line
	6550 5150 6600 5150
$Comp
L GND #PWR?
U 1 1
P 7150 6050
F 0 "#PWR?" H 7150 5800 197 0001 C CNN
F 1 "GND" H 7050 6050 50  0000 C CNN
F 2 "" H 7150 6050 50  0001 C CNN
F 3 "" H 7150 6050 50  0001 C CNN
	1    7150 6050
	1    0    0    -1  
$EndComp
Wire Wire Line
	7100 5950 7100 6000
Wire Wire Line
	7100 6000 7200 6000
Wire Wire Line
	7200 6000 7200 5950
Wire Wire Line
	7150 6000 7150 6050
Connection ~ 7150 6000
NoConn ~ 7200 3950
NoConn ~ 7000 3950
Wire Wire Line
	7650 4350 7650 4450
Wire Wire Line
	7650 4450 7600 4450
Wire Wire Line
	7650 4400 7700 4400
Connection ~ 7650 4400
NoConn ~ 6600 4350
NoConn ~ 6600 4450
NoConn ~ 7600 4750
Text GLabel 6550 5250 0    39   Input ~ 0
LSDAT
Text GLabel 6550 5350 0    39   Input ~ 0
LSCLK
Wire Wire Line
	6550 5250 6600 5250
Wire Wire Line
	6600 5350 6550 5350
Text GLabel 6200 2050 0    39   Input ~ 0
LSDAT
Text GLabel 6200 2150 0    39   Input ~ 0
LSCLK
Wire Wire Line
	6200 2150 6250 2150
Wire Wire Line
	6250 2050 6200 2050
Wire Notes Line
	10450 1450 10500 1450
Wire Notes Line
	10500 1450 10500 1250
Wire Notes Line
	10500 1250 10450 1250
Wire Notes Line
	10450 1550 10500 1550
Wire Notes Line
	10500 1550 10500 1750
Wire Notes Line
	10500 1750 10450 1750
Wire Notes Line
	10450 2200 10500 2200
Wire Notes Line
	10500 2200 10500 2400
Wire Notes Line
	10500 2400 10450 2400
Wire Notes Line
	10450 2500 10500 2500
Wire Notes Line
	10500 2500 10500 2700
Wire Notes Line
	10500 2700 10450 2700
Text Notes 10500 1350 0    60   ~ 0
Upper Left
Text Notes 10500 1650 0    60   ~ 0
Upper Right
Text Notes 10500 2300 0    60   ~ 0
Lower Left\n
Text Notes 10500 2600 0    60   ~ 0
Lower Right\n
Text Notes 6250 800  0    197  ~ 0
QUAD LOAD CELL COMBINATOR
Wire Wire Line
	10100 1350 10050 1350
Wire Wire Line
	10050 1350 10050 1650
Wire Wire Line
	10050 1650 10100 1650
Text Label 9300 1600 0    60   ~ 0
E+
Text Label 9300 1700 0    60   ~ 0
E-
Text Label 9300 1800 0    60   ~ 0
A-
Text Label 9300 1900 0    60   ~ 0
A+
Text Notes 11150 1900 2    60   ~ 0
1/4 - C/RED\n
Text Notes 11150 2000 2    60   ~ 0
2/5 - +/WHT\n
Text Notes 11150 2100 2    60   ~ 0
3/6 - -/BLK\n
Wire Wire Line
	10100 2300 10050 2300
Wire Wire Line
	10050 2300 10050 2600
Wire Wire Line
	10050 2600 10100 2600
Wire Wire Line
	9450 1250 9450 1600
Wire Wire Line
	9450 1600 8300 1600
Wire Wire Line
	9600 2500 9600 1700
Wire Wire Line
	9600 1700 9150 1700
Wire Wire Line
	10100 1450 9950 1450
Wire Wire Line
	9950 1450 9950 2400
Wire Wire Line
	9950 2400 10100 2400
Wire Wire Line
	9700 1550 9700 1800
Wire Wire Line
	9700 1800 8900 1800
Wire Wire Line
	10100 1750 9850 1750
Wire Wire Line
	9850 1750 9850 2700
Wire Wire Line
	9850 2700 10100 2700
Wire Wire Line
	9500 2200 9500 1900
Wire Wire Line
	9500 1900 9000 1900
$Comp
L R R?
U 1 1
P 6050 1550
F 0 "R?" V 6130 1550 50  0000 C CNN
F 1 "10K" V 6050 1550 50  0000 C CNN
F 2 "Resistors_THT:R_Axial_DIN0207_L6.3mm_D2.5mm_P10.16mm_Horizontal" V 5980 1550 50  0001 C CNN
F 3 "" H 6050 1550 50  0001 C CNN
	1    6050 1550
	1    0    0    1   
$EndComp
Wire Wire Line
	6050 1700 6050 1750
Wire Wire Line
	6050 1750 6250 1750
$Comp
L +5V #PWR?
U 1 1
P 6200 1100
F 0 "#PWR?" H 6200 950 50  0001 C CNN
F 1 "+5V" H 6200 1240 50  0000 C CNN
F 2 "" H 6200 1100 50  0001 C CNN
F 3 "" H 6200 1100 50  0001 C CNN
	1    6200 1100
	-1   0    0    -1  
$EndComp
Wire Wire Line
	6200 1100 6200 1650
Wire Wire Line
	6200 1650 6250 1650
$Comp
L +5V #PWR?
U 1 1
P 6050 1100
F 0 "#PWR?" H 6050 950 50  0001 C CNN
F 1 "+5V" H 6050 1240 50  0000 C CNN
F 2 "" H 6050 1100 50  0001 C CNN
F 3 "" H 6050 1100 50  0001 C CNN
	1    6050 1100
	-1   0    0    -1  
$EndComp
$Comp
L GND #PWR?
U 1 1
P 5950 3000
F 0 "#PWR?" H 5950 2750 50  0001 C CNN
F 1 "GND" H 5950 2850 50  0000 C CNN
F 2 "" H 5950 3000 50  0001 C CNN
F 3 "" H 5950 3000 50  0001 C CNN
	1    5950 3000
	-1   0    0    -1  
$EndComp
NoConn ~ 6250 1950
$Comp
L GND #PWR?
U 1 1
P 9150 3000
F 0 "#PWR?" H 9150 2750 50  0001 C CNN
F 1 "GND" H 9150 2850 50  0000 C CNN
F 2 "" H 9150 3000 50  0001 C CNN
F 3 "" H 9150 3000 50  0001 C CNN
	1    9150 3000
	-1   0    0    -1  
$EndComp
$Comp
L R R?
U 1 1
P 7850 2600
F 0 "R?" V 7930 2600 50  0000 C CNN
F 1 "100" V 7850 2600 50  0000 C CNN
F 2 "Resistors_THT:R_Axial_DIN0207_L6.3mm_D2.5mm_P10.16mm_Horizontal" V 7780 2600 50  0001 C CNN
F 3 "" H 7850 2600 50  0001 C CNN
	1    7850 2600
	0    1    -1   0   
$EndComp
$Comp
L R R?
U 1 1
P 7850 2900
F 0 "R?" V 7930 2900 50  0000 C CNN
F 1 "100" V 7850 2900 50  0000 C CNN
F 2 "Resistors_THT:R_Axial_DIN0207_L6.3mm_D2.5mm_P10.16mm_Horizontal" V 7780 2900 50  0001 C CNN
F 3 "" H 7850 2900 50  0001 C CNN
	1    7850 2900
	0    1    -1   0   
$EndComp
$Comp
L C C?
U 1 1
P 7550 2750
F 0 "C?" H 7575 2850 50  0000 L CNN
F 1 "0.1uF" H 7575 2650 50  0000 L CNN
F 2 "" H 7588 2600 50  0001 C CNN
F 3 "" H 7550 2750 50  0001 C CNN
	1    7550 2750
	-1   0    0    -1  
$EndComp
Connection ~ 7550 2600
Wire Wire Line
	7700 2900 7250 2900
Connection ~ 7550 2900
Wire Wire Line
	9000 2900 8000 2900
Wire Wire Line
	8900 2600 8000 2600
Wire Wire Line
	7700 2600 7350 2600
Wire Wire Line
	7350 2600 7350 2250
Wire Wire Line
	7350 2250 7250 2250
Wire Wire Line
	7250 2900 7250 2350
$Comp
L +5V #PWR?
U 1 1
P 7350 1100
F 0 "#PWR?" H 7350 950 50  0001 C CNN
F 1 "+5V" H 7350 1240 50  0000 C CNN
F 2 "" H 7350 1100 50  0001 C CNN
F 3 "" H 7350 1100 50  0001 C CNN
	1    7350 1100
	-1   0    0    -1  
$EndComp
Wire Wire Line
	7350 1100 7350 1650
Wire Wire Line
	7350 1650 7250 1650
$Comp
L Q_PNP_BCE Q?
U 1 1
P 7750 1400
F 0 "Q?" H 7950 1450 50  0000 L CNN
F 1 "Q_PNP_BCE" H 7950 1350 50  0000 L CNN
F 2 "" H 7950 1500 50  0001 C CNN
F 3 "" H 7750 1400 50  0001 C CNN
	1    7750 1400
	1    0    0    1   
$EndComp
$Comp
L +5V #PWR?
U 1 1
P 7850 1100
F 0 "#PWR?" H 7850 950 50  0001 C CNN
F 1 "+5V" H 7850 1240 50  0000 C CNN
F 2 "" H 7850 1100 50  0001 C CNN
F 3 "" H 7850 1100 50  0001 C CNN
	1    7850 1100
	-1   0    0    -1  
$EndComp
Wire Wire Line
	7850 1100 7850 1200
Wire Wire Line
	7550 1400 7450 1400
Wire Wire Line
	7450 1400 7450 1750
Wire Wire Line
	7450 1750 7250 1750
$Comp
L L L?
U 1 1
P 8150 1600
F 0 "L?" V 8100 1600 50  0000 C CNN
F 1 "L" V 8225 1600 50  0000 C CNN
F 2 "" H 8150 1600 50  0001 C CNN
F 3 "" H 8150 1600 50  0001 C CNN
	1    8150 1600
	0    1    -1   0   
$EndComp
Wire Wire Line
	9000 1900 9000 2900
Wire Wire Line
	8900 1800 8900 2600
$Comp
L C C?
U 1 1
P 8750 1800
F 0 "C?" H 8775 1900 50  0000 L CNN
F 1 "0.1uF" H 8775 1700 50  0000 L CNN
F 2 "" H 8788 1650 50  0001 C CNN
F 3 "" H 8750 1800 50  0001 C CNN
	1    8750 1800
	-1   0    0    -1  
$EndComp
$Comp
L C C?
U 1 1
P 8450 1800
F 0 "C?" H 8475 1900 50  0000 L CNN
F 1 "0.1uF" H 8475 1700 50  0000 L CNN
F 2 "" H 8488 1650 50  0001 C CNN
F 3 "" H 8450 1800 50  0001 C CNN
	1    8450 1800
	-1   0    0    -1  
$EndComp
Wire Wire Line
	8450 1600 8450 1650
Wire Wire Line
	8750 1600 8750 1650
Connection ~ 8450 1600
Connection ~ 8750 1600
Wire Wire Line
	8750 1950 8750 2300
$Comp
L GND #PWR?
U 1 1
P 8450 3000
F 0 "#PWR?" H 8450 2750 50  0001 C CNN
F 1 "GND" H 8450 2850 50  0000 C CNN
F 2 "" H 8450 3000 50  0001 C CNN
F 3 "" H 8450 3000 50  0001 C CNN
	1    8450 3000
	-1   0    0    -1  
$EndComp
Wire Wire Line
	8000 1600 7550 1600
Wire Wire Line
	7550 1600 7550 1850
Wire Wire Line
	7550 1850 7250 1850
Connection ~ 7850 1600
$Comp
L R R?
U 1 1
P 7850 1800
F 0 "R?" V 7930 1800 50  0000 C CNN
F 1 "20K" V 7850 1800 50  0000 C CNN
F 2 "Resistors_THT:R_Axial_DIN0207_L6.3mm_D2.5mm_P10.16mm_Horizontal" V 7780 1800 50  0001 C CNN
F 3 "" H 7850 1800 50  0001 C CNN
	1    7850 1800
	-1   0    0    -1  
$EndComp
Wire Wire Line
	7850 1650 7850 1600
Wire Wire Line
	7850 1950 7250 1950
$Comp
L R R?
U 1 1
P 7850 2100
F 0 "R?" V 7930 2100 50  0000 C CNN
F 1 "8.2K" V 7850 2100 50  0000 C CNN
F 2 "Resistors_THT:R_Axial_DIN0207_L6.3mm_D2.5mm_P10.16mm_Horizontal" V 7780 2100 50  0001 C CNN
F 3 "" H 7850 2100 50  0001 C CNN
	1    7850 2100
	-1   0    0    -1  
$EndComp
$Comp
L C C?
U 1 1
P 7500 2150
F 0 "C?" H 7525 2250 50  0000 L CNN
F 1 "0.1uF" H 7525 2050 50  0000 L CNN
F 2 "" H 7538 2000 50  0001 C CNN
F 3 "" H 7500 2150 50  0001 C CNN
	1    7500 2150
	0    -1   1    0   
$EndComp
Wire Wire Line
	7650 2050 7650 2300
Wire Wire Line
	7650 2050 7250 2050
Connection ~ 7650 2150
Wire Wire Line
	7350 2150 7250 2150
Wire Wire Line
	6050 1100 6050 1400
Wire Wire Line
	7650 2300 8750 2300
Connection ~ 8450 2300
Wire Wire Line
	7850 2250 7850 2300
Connection ~ 7850 2300
Connection ~ 7850 1950
NoConn ~ 6250 2250
NoConn ~ 6250 2350
Text Notes 6450 3650 0    197  ~ 0
ARDUINO
Text Notes 1000 1350 0    197  ~ 0
BOARD-BOARD CONNECTORS
Wire Wire Line
	9450 1250 10100 1250
Wire Wire Line
	9700 1550 10100 1550
Wire Wire Line
	9500 2200 10100 2200
Wire Wire Line
	9600 2500 10100 2500
Wire Wire Line
	8450 1950 8450 3000
Wire Wire Line
	9150 1700 9150 3000
Wire Wire Line
	5950 3000 5950 1850
Wire Wire Line
	5950 1850 6250 1850
Text GLabel 8450 4500 0    39   Input ~ 0
SREG_SER
Text GLabel 8450 4700 0    39   Input ~ 0
SREG_SRCLK
Text GLabel 8450 5000 0    39   Input ~ 0
SREG_RCLK
Wire Wire Line
	8450 5000 8550 5000
Wire Wire Line
	8450 4700 8550 4700
Wire Wire Line
	8450 4500 8550 4500
$Comp
L +5V #PWR?
U 1 1
P 8500 4200
F 0 "#PWR?" H 8500 4050 50  0001 C CNN
F 1 "+5V" H 8500 4340 50  0000 C CNN
F 2 "" H 8500 4200 50  0001 C CNN
F 3 "" H 8500 4200 50  0001 C CNN
	1    8500 4200
	1    0    0    -1  
$EndComp
Wire Wire Line
	8500 4200 8500 4800
Wire Wire Line
	8500 4800 8550 4800
$Comp
L GND #PWR?
U 1 1
P 8500 5700
F 0 "#PWR?" H 8500 5450 197 0001 C CNN
F 1 "GND" H 8500 5550 50  0000 C CNN
F 2 "" H 8500 5700 50  0001 C CNN
F 3 "" H 8500 5700 50  0001 C CNN
	1    8500 5700
	1    0    0    -1  
$EndComp
Wire Wire Line
	8500 5700 8500 5100
Wire Wire Line
	8500 5100 8550 5100
Text GLabel 6550 4650 0    39   Input ~ 0
SREG_SER
Text GLabel 6550 4750 0    39   Input ~ 0
SREG_SRCLK
Text GLabel 6550 5550 0    39   Input ~ 0
SREG_RCLK
Wire Wire Line
	6550 5550 6600 5550
Wire Wire Line
	6550 4750 6600 4750
Wire Wire Line
	6600 4650 6550 4650
$EndSCHEMATC
